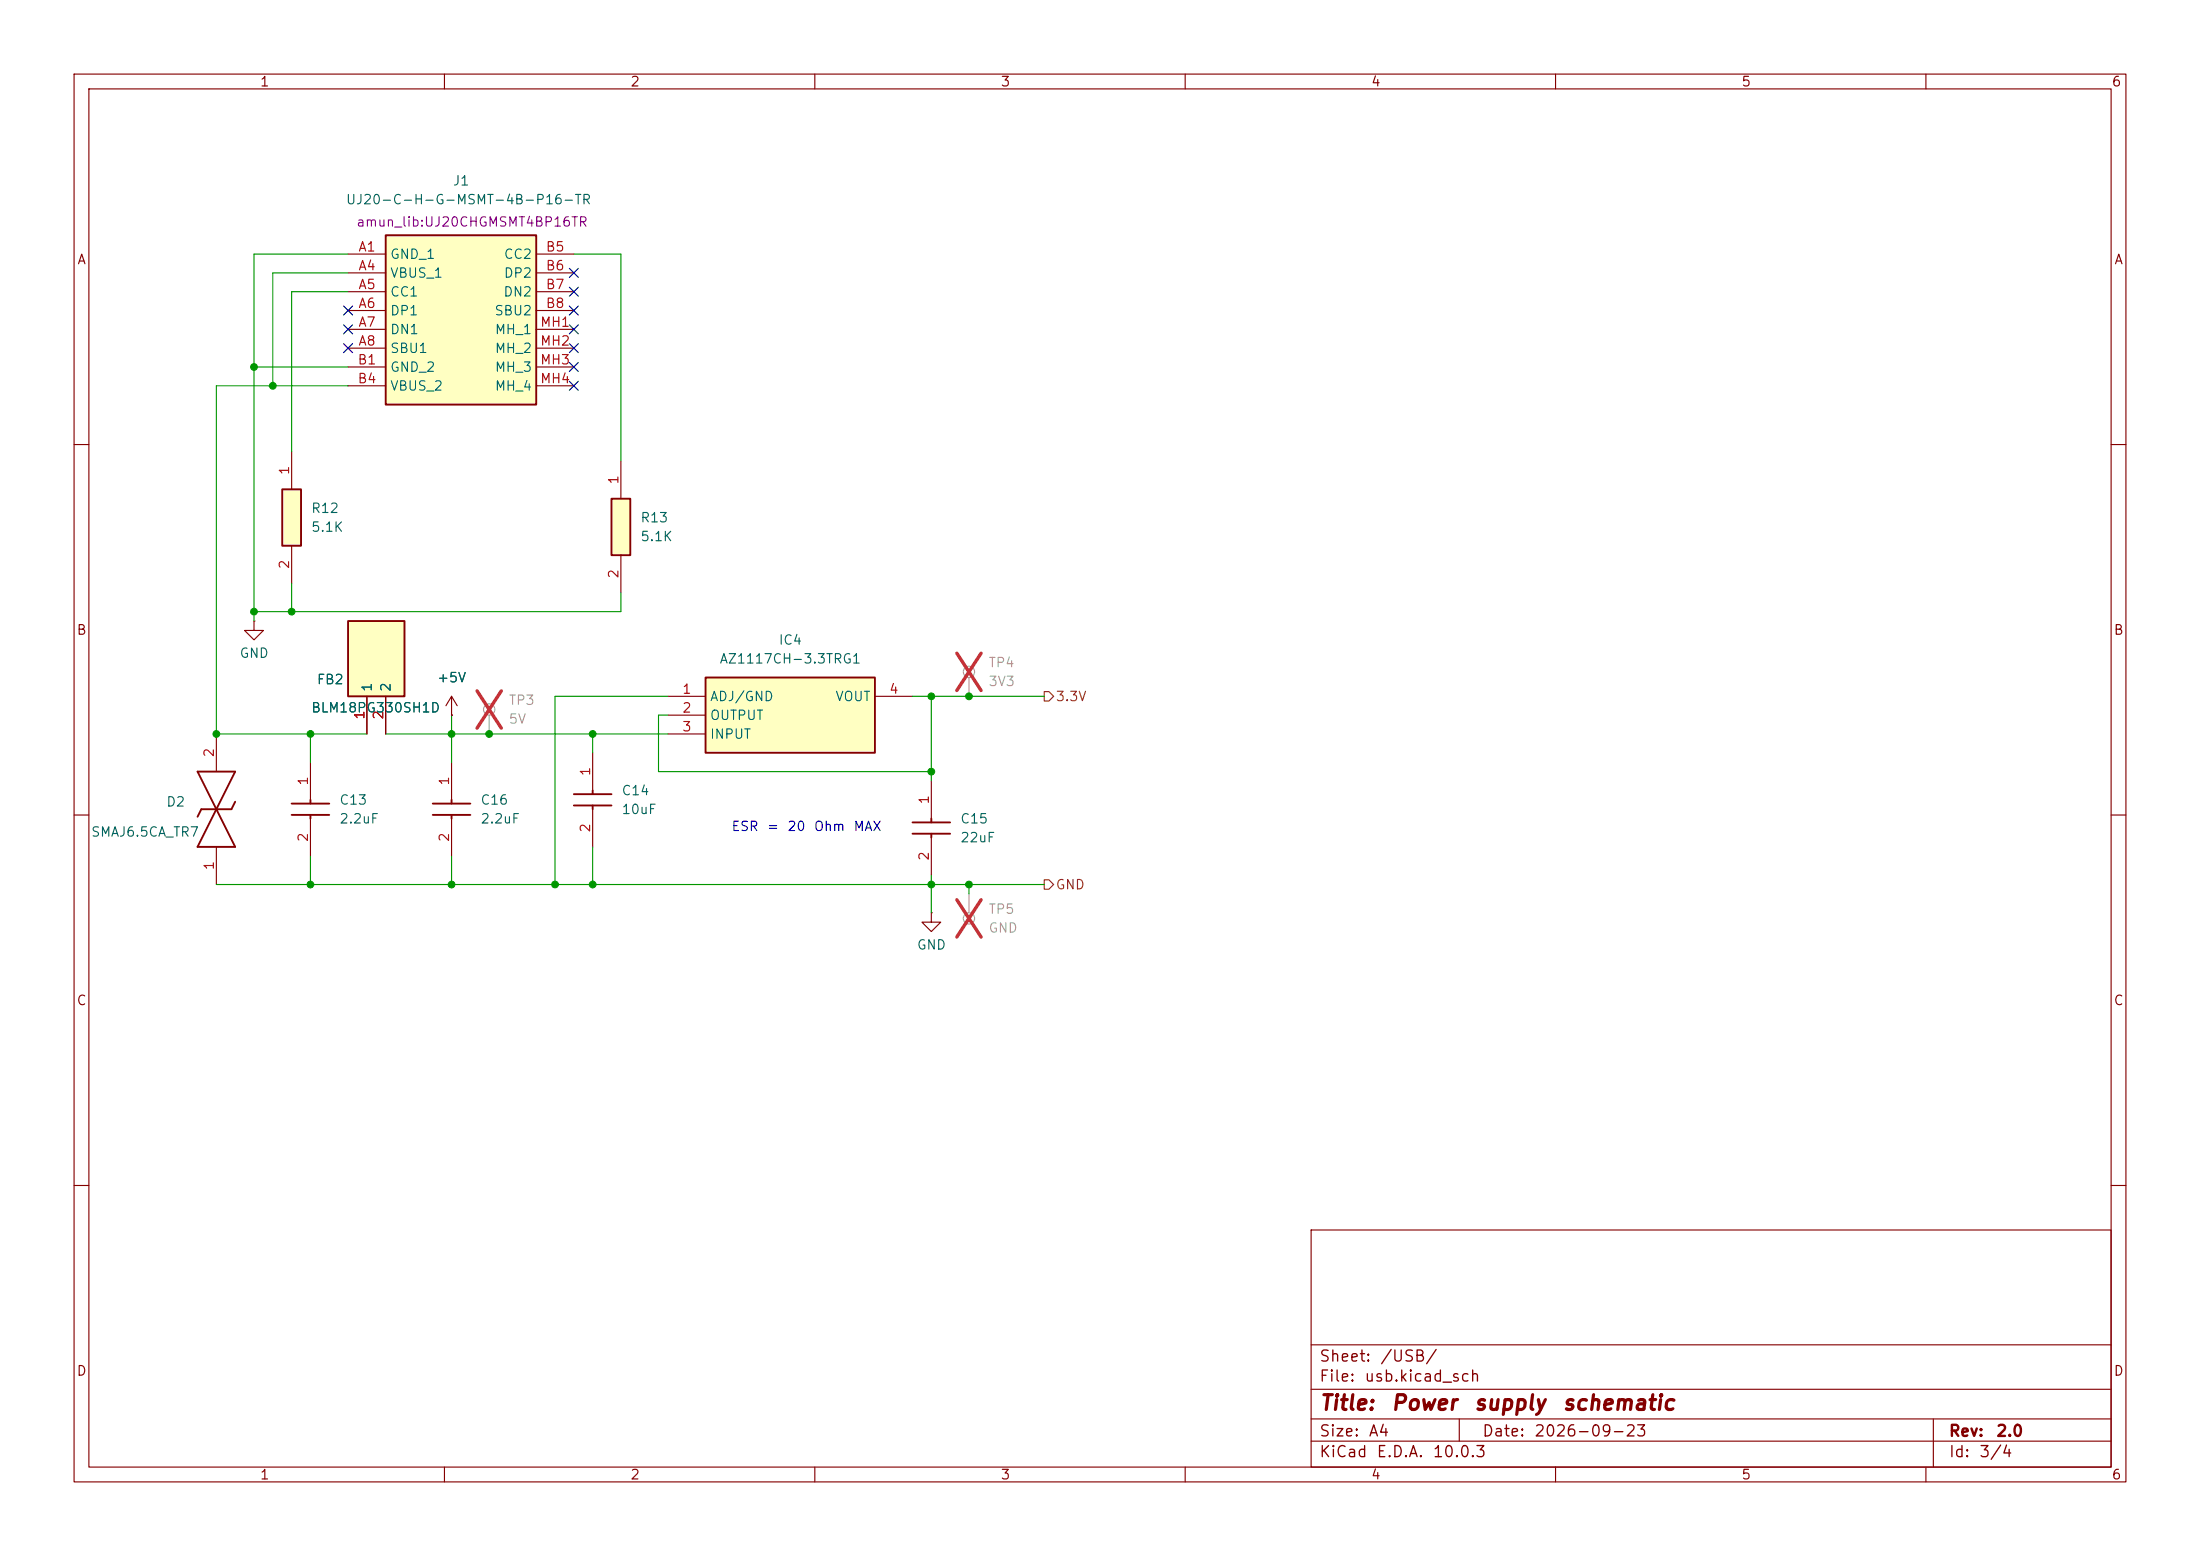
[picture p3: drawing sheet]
<svg xmlns="http://www.w3.org/2000/svg" width="297mm" height="210mm" viewBox="0 0 297 210" stroke-linecap="round" stroke-linejoin="round" font-family="sans-serif">
<g fill="none" stroke="#840000" stroke-width=".15">
<path d="M10 10h277v190h-277zM12 12h273v186h-273zM60 10v2M110 10v2M160 10v2M210 10v2M260 10v2M10 60h2M285 60h2M29.2 99.1v5M10 110h2M29.2 114.3v5.1"/>
<path d="M41.9 102.9v5.1M41.9 110.5v5.1M125.7 105.4v5.1M125.7 113v5.1M285 110h2M125.7 123.2v1.3h1.3l-1.3 1.2-1.2-1.2h1.2M125.7 123.2h.1M10 160h2M177 166h108v32h-108zM285 160h2M60 198v2M110 198v2"/>
<path d="M160 198v2M177 194.5h108M177 191.5h108M177 187.5h108M177 181.5h108M197 191.5v3M210 198v2M260 198v2M261 191.5v6.5"/>
</g>
<g fill="none" stroke="#a1a1a1" stroke-width=".15">
<path d="M130.8 91.4v2.6M130.8 120.7v2.5"/>
<circle cx="130.8" cy="90.7" r=".76"/>
<circle cx="130.8" cy="124" r=".76"/>
</g>
<path d="M129.2 88.2l3.2 5M132.4 88.2l-3.2 5M129.2 121.4l3.2 5.1M132.4 121.4l-3.2 5.1" fill="none" stroke="#e12e31" stroke-width=".46"/>
<path d="M26.7 104.1h5l-5 10.2h5zM31.7 108.2l-.5 1h-4l-.5 1M39.4 108.5h5M39.4 110h5M41.9 108v.5M41.9 110v.5M123.2 111h5.1M123.2 112.5h5.1M125.7 110.5v.5M125.7 112.5v.5" fill="none" stroke="#840000" stroke-width=".25"/>
<path d="M95.2 91.4h22.9v10.2h-22.9z" fill="#ffffc2"/>
<path d="M95.2 91.4h22.9v10.2h-22.9zM58.4 108.5h5.1M58.4 110h5.1M61 108v.5M61 110v.5" fill="none" stroke="#840000" stroke-width=".25"/>
<path d="M90.2 94h5M90.2 96.5h5M90.2 99.1h5M118.1 94h5.1M61 102.9v5.1M61 110.5v5.1" fill="none" stroke="#840000" stroke-width=".15"/>
<path d="M82.5 67.3h2.6v7.6h-2.6z" fill="#ffffc2"/>
<path d="M82.5 67.3h2.6v7.6h-2.6zM77.5 107.2h5M77.5 108.7h5M80 106.7v.5M80 108.7v.5" fill="none" stroke="#840000" stroke-width=".25"/>
<path d="M83.8 62.2v5.1M83.8 74.9v5.1M80 101.6v5.1M80 109.2v5.1" fill="none" stroke="#840000" stroke-width=".15"/>
<path d="M52.1 31.8h20.3v22.8h-20.3z" fill="#ffffc2"/>
<path d="M52.1 31.8h20.3v22.8h-20.3z" fill="none" stroke="#840000" stroke-width=".25"/>
<g fill="none" stroke="#840000" stroke-width=".15">
<path d="M47 34.3h5.1M47 36.8h5.1M47 39.4h5.1M72.4 34.3h5.1M72.4 36.8h5.1M72.4 39.4h5.1M47 41.9h5.1M47 44.5h5.1M47 47h5.1M47 49.5h5.1M47 52.1h5.1M72.4 41.9h5.1"/>
<path d="M72.4 44.5h5.1M72.4 47h5.1M72.4 49.5h5.1M72.4 52.1h5.1M34.3 83.8v1.3h1.3l-1.3 1.3-1.3-1.3h1.3M34.3 83.8h.1"/>
</g>
<path d="M38.1 66h2.5v7.7h-2.5z" fill="#ffffc2"/>
<path d="M38.1 66h2.5v7.7h-2.5z" fill="none" stroke="#840000" stroke-width=".25"/>
<path d="M39.4 61v5M39.4 73.7v5" fill="none" stroke="#840000" stroke-width=".15"/>
<path d="M47 83.8h7.6v10.2h-7.6z" fill="#ffffc2"/>
<path d="M47 83.8h7.6v10.2h-7.6z" fill="none" stroke="#840000" stroke-width=".25"/>
<path d="M49.5 94v5.1M52.1 94v5.1M61 96.5h.1M61 94l-.8 1.3M61 94l.7 1.3M61 94v2.5" fill="none" stroke="#840000" stroke-width=".15"/>
<g fill="none" stroke="#a1a1a1" stroke-width=".15">
<path d="M66 96.5v2.6"/>
<circle cx="66" cy="95.8" r=".76"/>
</g>
<path d="M64.4 93.2l3.3 5.1M67.7 93.2l-3.3 5.1" fill="none" stroke="#e12e31" stroke-width=".46"/>
<path d="M141 93.3h.6l.6 .7-.6 .6h-.6zM141 118.7h.6l.6 .7-.6 .6h-.6z" fill="none" stroke="#725600" stroke-width=".15"/>
<g fill="none" stroke="#009600" stroke-width=".15">
<path d="M47 34.3h-12.7v49.5M47 39.4h-7.6v21.6M47 36.8h-10.2v15.3M77.5 34.3h6.3v27.9M34.3 49.5h12.7M47 52.1h-17.8v47h20.3M39.4 78.7v3.9M41.9 99.1v3.8M52.1 99.1h38.1M61 96.5v6.4M80 99.1v2.5M83.8 80v2.6h-49.5"/>
<path d="M90.2 96.5h-1.3v7.6h36.8M90.2 94h-15.3v25.4M123.2 94h17.8M125.7 94v11.4M29.2 119.4h111.8M41.9 115.6v3.8M61 115.6v3.8M80 114.3v5.1M125.7 118.1v5.1M130.8 119.4v1.3"/>
</g>
<g fill="none" stroke="#000084" stroke-width=".15">
<path d="M76.9 38.8l1.2 1.2M76.9 36.2l1.2 1.2M78.1 38.8l-1.2 1.2M78.1 36.2l-1.2 1.2M46.4 41.3l1.2 1.2M46.4 43.8l1.2 1.3M46.4 46.4l1.2 1.2M47.6 41.3l-1.2 1.2M47.6 43.8l-1.2 1.3M47.6 46.4l-1.2 1.2M76.9 46.4l1.2 1.2M76.9 43.8l1.2 1.3"/>
<path d="M76.9 48.9l1.2 1.2M76.9 51.5l1.2 1.2M76.9 41.3l1.2 1.2M78.1 46.4l-1.2 1.2M78.1 43.8l-1.2 1.3M78.1 48.9l-1.2 1.2M78.1 51.5l-1.2 1.2M78.1 41.3l-1.2 1.2"/>
</g>
<g fill="#009600" stroke="#009600" stroke-width=".14">
<circle cx="125.7" cy="104.1" r=".46"/>
<circle cx="125.7" cy="94" r=".46"/>
<circle cx="130.8" cy="119.4" r=".46"/>
<circle cx="130.8" cy="94" r=".46"/>
<circle cx="125.7" cy="119.4" r=".46"/>
<circle cx="74.9" cy="119.4" r=".46"/>
<circle cx="80" cy="119.4" r=".46"/>
<circle cx="80" cy="99.1" r=".46"/>
<circle cx="61" cy="99.1" r=".46"/>
<circle cx="61" cy="119.4" r=".46"/>
<circle cx="66" cy="99.1" r=".46"/>
<circle cx="29.2" cy="99.1" r=".46"/>
<circle cx="41.9" cy="99.1" r=".46"/>
<circle cx="41.9" cy="119.4" r=".46"/>
<circle cx="34.3" cy="49.5" r=".46"/>
<circle cx="36.8" cy="52.1" r=".46"/>
<circle cx="39.4" cy="82.6" r=".46"/>
<circle cx="34.3" cy="82.6" r=".46"/>
</g>
<g font-size="2" fill="#840000">
<text x="178" y="190.8">Title:</text>
<text x="187.7" y="190.8">Power</text>
<text x="198.8" y="190.8">supply</text>
<text x="210.8" y="190.8">schematic</text>
</g>
<g font-size="1.5" fill="#840000">
<text x="178" y="184.2">Sheet:</text>
<text x="186.2" y="184.2">/USB/</text>
<text x="178" y="186.9">File:</text>
<text x="184.1" y="186.9">usb.kicad_sch</text>
<text x="178" y="197.1">KiCad</text>
<text x="178" y="194.3">Size:</text>
<text x="184.7" y="194.3">A4</text>
<text x="185.7" y="197.1">E.D.A.</text>
<text x="193.3" y="197.1">10.0.3</text>
<text x="200" y="194.3">Date:</text>
<text x="207" y="194.3">2026-09-23</text>
<text x="263" y="194.3">Rev:</text>
<text x="263" y="197.1">Id:</text>
<text x="267.1" y="197.1">3/4</text>
<text x="269.4" y="194.3">2.0</text>
</g>
<g font-size="1.3" fill="#840000">
<text x="35" y="12">1</text>
<text x="85" y="12">2</text>
<text x="135" y="12">3</text>
<text x="185" y="12">4</text>
<text x="235" y="12">5</text>
<text x="285" y="12">6</text>
<text x="10.3" y="36">A</text>
<text x="285.3" y="36">A</text>
<text x="10.3" y="86">B</text>
<text x="285.3" y="86">B</text>
<text x="10.3" y="136">C</text>
<text x="285.3" y="136">C</text>
<text x="10.3" y="186">D</text>
<text x="285.3" y="186">D</text>
<text x="35" y="200">1</text>
<text x="85" y="200">2</text>
<text x="135" y="200">3</text>
<text x="185" y="200">4</text>
<text x="235" y="200">5</text>
<text x="285" y="200">6</text>
</g>
<g font-size="1.3" fill="#006464">
<text x="46.6" y="27.9">UJ20-C-H-G-MSMT-4B-P16-TR</text>
<text x="61" y="25.4">J1</text>
<text x="52.6" y="35.3">GND_1</text>
<text x="67.9" y="35.3">CC2</text>
<text x="52.6" y="37.8">VBUS_1</text>
<text x="52.6" y="40.3">CC1</text>
<text x="67.9" y="40.3">DN2</text>
<text x="67.9" y="37.8">DP2</text>
<text x="52.6" y="42.9">DP1</text>
<text x="52.6" y="45.4">DN1</text>
<text x="52.6" y="48">SBU1</text>
<text x="66.7" y="42.9">SBU2</text>
<text x="66.7" y="45.4">MH_1</text>
<text x="66.7" y="48">MH_2</text>
<text x="52.6" y="50.5">GND_2</text>
<text x="52.6" y="53">VBUS_2</text>
<text x="66.7" y="50.5">MH_3</text>
<text x="66.7" y="53">MH_4</text>
<text x="41.9" y="69.6">R12</text>
<text x="86.4" y="70.8">R13</text>
<text x="41.9" y="72.1">5.1K</text>
<text x="86.4" y="73.4">5.1K</text>
<text x="32.3" y="89.1">GND</text>
<text x="97.1" y="89.9">AZ1117CH-3.3TRG1</text>
<text x="105" y="87.3">IC4</text>
<text x="42.7" y="92.7">FB2</text>
<text x="50.5" y="93.5" transform="rotate(-90 50.5 93.5)">1</text>
<text x="53" y="93.5" transform="rotate(-90 53 93.5)">2</text>
<text x="58.9" y="92.4">+5V</text>
<text x="95.8" y="95">ADJ/GND</text>
<text x="112.7" y="95">VOUT</text>
<text x="41.9" y="96.5">BLM18PG330SH1D</text>
<text x="95.8" y="97.5">OUTPUT</text>
<text x="95.8" y="100">INPUT</text>
<text x="83.8" y="107.7">C14</text>
<text x="12.2" y="113.2">SMAJ6.5CA_TR7</text>
<text x="22.4" y="109.2">D2</text>
<text x="45.7" y="108.9">C13</text>
<text x="45.7" y="111.5">2.2uF</text>
<text x="64.8" y="108.9">C16</text>
<text x="64.8" y="111.5">2.2uF</text>
<text x="83.8" y="110.2">10uF</text>
<text x="129.5" y="111.5">C15</text>
<text x="129.5" y="114">22uF</text>
<text x="123.7" y="128.5">GND</text>
</g>
<text font-size="1.3" fill="#840084" x="48" y="30.9">amun_lib:UJ20CHGMSMT4BP16TR</text>
<g font-size="1.3" fill="#a90000">
<text x="48.3" y="34.3">A1</text>
<text x="73.6" y="34.3">B5</text>
<text x="48.3" y="36.8">A4</text>
<text x="48.3" y="39.3">A5</text>
<text x="48.3" y="41.9">A6</text>
<text x="73.6" y="36.8">B6</text>
<text x="73.6" y="39.3">B7</text>
<text x="73.6" y="41.9">B8</text>
<text x="48.3" y="44.4">A7</text>
<text x="48.3" y="47">A8</text>
<text x="72.8" y="44.4">MH1</text>
<text x="72.8" y="47">MH2</text>
<text x="48.2" y="49.5">B1</text>
<text x="48.2" y="52">B4</text>
<text x="72.8" y="49.5">MH3</text>
<text x="72.8" y="52">MH4</text>
<text x="39.3" y="64.2" transform="rotate(-90 39.3 64.2)">1</text>
<text x="83.8" y="65.5" transform="rotate(-90 83.8 65.5)">1</text>
<text x="39.3" y="76.9" transform="rotate(-90 39.3 76.9)">2</text>
<text x="83.8" y="78.2" transform="rotate(-90 83.8 78.2)">2</text>
<text x="92" y="94">1</text>
<text x="119.9" y="94">4</text>
<text x="49.5" y="97.2" transform="rotate(-90 49.5 97.2)">1</text>
<text x="52" y="97.2" transform="rotate(-90 52 97.2)">2</text>
<text x="92" y="96.5">2</text>
<text x="92" y="99">3</text>
<text x="29.2" y="102.3" transform="rotate(-90 29.2 102.3)">2</text>
<text x="41.9" y="106.1" transform="rotate(-90 41.9 106.1)">1</text>
<text x="60.9" y="106.1" transform="rotate(-90 60.9 106.1)">1</text>
<text x="80" y="104.8" transform="rotate(-90 80 104.8)">1</text>
<text x="41.9" y="113.7" transform="rotate(-90 41.9 113.7)">2</text>
<text x="60.9" y="113.7" transform="rotate(-90 60.9 113.7)">2</text>
<text x="80" y="112.5" transform="rotate(-90 80 112.5)">2</text>
<text x="125.7" y="108.7" transform="rotate(-90 125.7 108.7)">1</text>
<text x="29.2" y="117.5" transform="rotate(-90 29.2 117.5)">1</text>
<text x="125.7" y="116.3" transform="rotate(-90 125.7 116.3)">2</text>
</g>
<g font-size="1.3" fill="#989898">
<text x="68.6" y="95.5">TP3</text>
<text x="133.4" y="90.4">TP4</text>
<text x="133.4" y="92.9">3V3</text>
<text x="68.6" y="98">5V</text>
<text x="133.4" y="123.7">TP5</text>
<text x="133.4" y="126.2">GND</text>
</g>
<g font-size="1.3" fill="#725600">
<text x="142.4" y="95">3.3V</text>
<text x="142.4" y="120.4">GND</text>
</g>
<g font-size="1.3" fill="#0000c2">
<text x="98.7" y="112.5">ESR</text>
<text x="103.4" y="112.5">=</text>
<text x="106.2" y="112.5">20</text>
<text x="109.8" y="112.5">Ohm</text>
<text x="115.1" y="112.5">MAX</text>
</g>
</svg>
